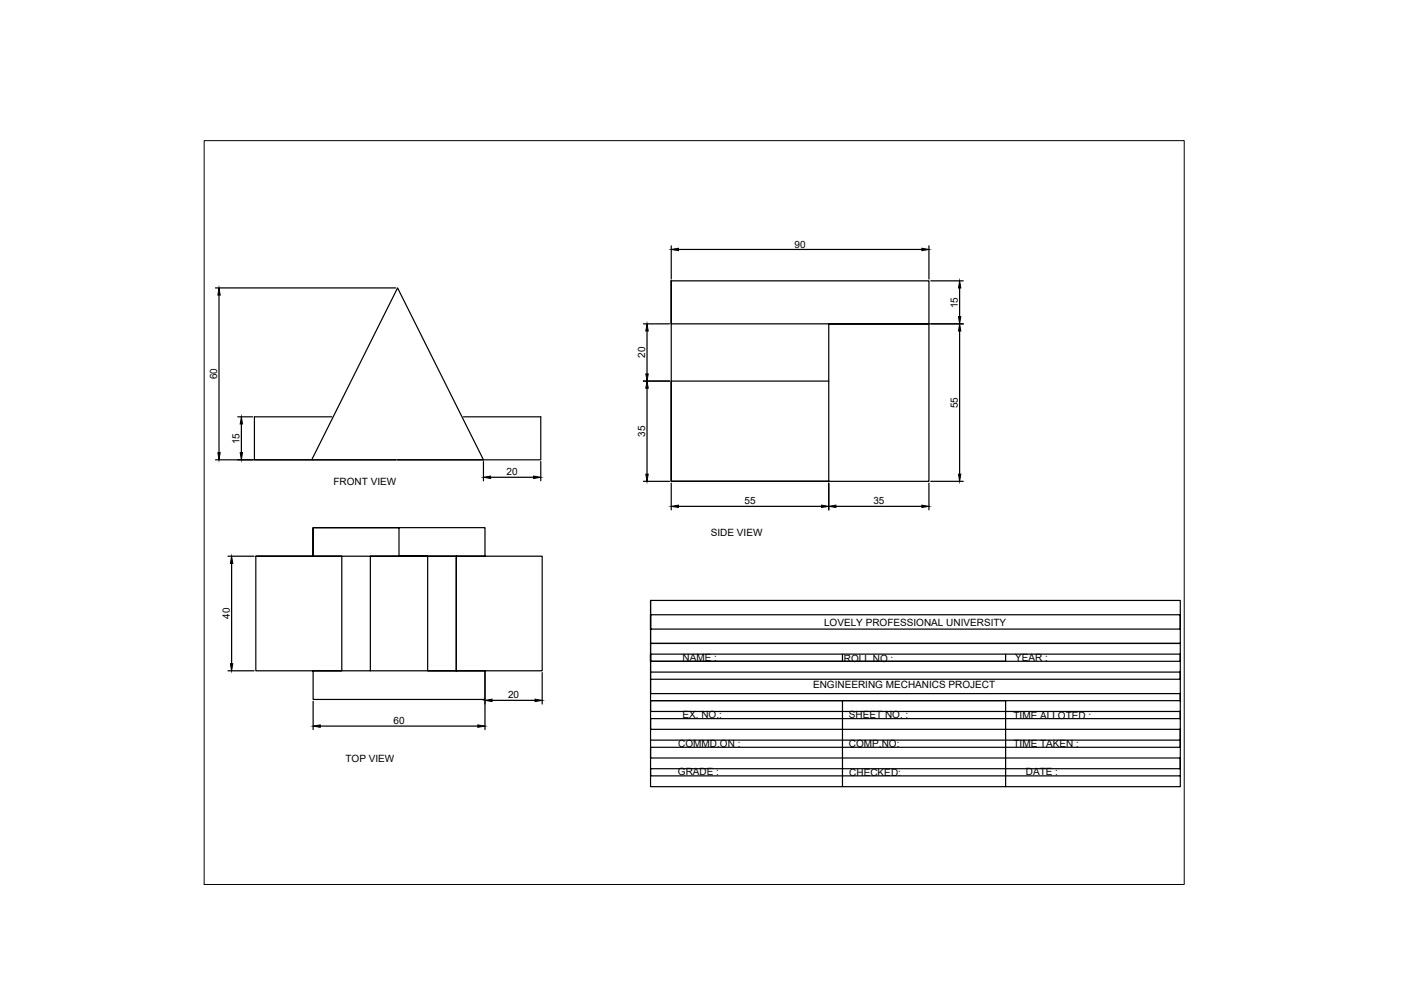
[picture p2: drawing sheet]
<svg xmlns="http://www.w3.org/2000/svg" width="297mm" height="210mm" viewBox="0 0 297 210" stroke-linecap="round" stroke-linejoin="round" font-family="sans-serif">
<!-- layer: 0 -->
<g fill="none" stroke="#000" stroke-width=".25">
<path d="M140.8 58.9h54.1v42h-54.1v-42v9h54.1h-21.1v33h-33v-21h33M140.8 51.5v7M142.3 52.3h51.1M194.9 51.5v7M195.2 58.9h6.9M45.2 60.4h37.8M45.9 61.9v33M135 67.9h5.4M135 79.9h5.4M135.7 69.4v9M195.2 67.9h6.9M201.3 60.4v6"/>
<path d="M201.3 69.4v30M45.2 96.4h37.8M49.9 87.4h3.1M50.6 88.9v6M65.4 96.4l18-36 18 36h-18M69.6 87.4h-16.2v9h60v-9h-16.2M101.4 96.8v4M113.4 96.8v4M135.7 81.4v18M47.8 116.6h5.5M48.6 118.1v21.1M53.7 116.6h12v-6h36v6h12v24.1h-12v6h-36v-6h-12v-24.1h12v-6h18v6h18h-36h6v24.1h-6h12v-24.1h12v24.1h12h-6v-24.1v24.1h-18"/>
<path d="M102.9 100.1h9M135 100.9h5.4M140.8 101.3v5.6M142.3 106.2h30M173.8 101.3v5.6M175.4 106.2h18M194.9 101.3v5.6M195.2 100.9h6.9M136.5 125.9h111.1v6v-3h-111.1v3h111.1v3h-111.1v-9v11.3h111.1v1.5h-111.1v2.2h111.1v-6h-111.1v7.5h111.1v-1.5v4.5h-111.1v-3v4.5h111.1v-1.5v3.8h-111.1v-2.3v3.8h111.1v-1.5v3.7h-111.1v-2.2v4.5h111.1v-2.3v2.3M136.5 137.2v1.5v-1.5v1.5h40.2v-1.5M211 137.2v1.5h-34.3M47.8 140.7h5.5"/>
<path d="M65.7 147.1v5.9M67.2 152.3h33M101.7 141v12M103.2 146.9h9M113.7 141v6.6M136.5 155.2v1.5h111.1v-1.5v3.7h-111.1v-2.2v4.5h111.1v-2.3v3.8h-111.1v-1.5v3.8h111.1v-2.3M136.5 146.9h40.2v18.1M136.5 140.9v1.5M176.7 146.9h34.3v18.1"/>
</g>
<g fill="#000" stroke="#000" stroke-width=".21">
<path d="M140.8 52.3l1.5-.2v.5zM193.4 52.1l1.5 .2-1.5 .3zM45.9 60.4l.3 1.5h-.5zM135.7 67.9l.3 1.5h-.5zM135.5 78.4h.5l-.3 1.5zM201.3 67.9l.3 1.5h-.5zM201.1 66.4h.5l-.3 1.5zM201.3 58.9l.3 1.5h-.5zM45.7 94.9h.5l-.3 1.5zM50.4 94.9h.5l-.3 1.5zM50.6 87.4l.3 1.5h-.5zM101.4 100.1l1.5-.3v.5z"/>
<path d="M111.9 99.8l1.5 .3-1.5 .2zM135.5 99.4h.5l-.3 1.5zM135.7 79.9l.3 1.5h-.5zM201.1 99.4h.5l-.3 1.5zM48.6 116.6l.2 1.5h-.5zM140.8 106.2l1.5-.3v.5zM172.3 105.9l1.5 .3-1.5 .2zM173.8 106.2l1.6-.3v.5zM193.4 105.9l1.5 .3-1.5 .2zM48.3 139.2h.5l-.2 1.5zM65.7 152.3l1.5-.3v.5zM100.2 152l1.5 .3-1.5 .2z"/>
<path d="M101.7 146.9l1.5-.3v.5zM112.2 146.6l1.5 .3-1.5 .2z"/>
</g>
<path d="M42.8 29.5h205.6v156h-205.6z" fill="none" stroke="#000" stroke-width=".21"/>
<g font-size="2.1">
<text x="166.7" y="51.9">90</text>
<text x="200.9" y="64.6" transform="rotate(-90 200.9 64.6)">15</text>
<text x="135.3" y="75.1" transform="rotate(-90 135.3 75.1)">20</text>
<text x="45.5" y="79.6" transform="rotate(-90 45.5 79.6)">60</text>
<text x="200.9" y="85.6" transform="rotate(-90 200.9 85.6)">55</text>
<text x="50.2" y="93.1" transform="rotate(-90 50.2 93.1)">15</text>
<text x="135.3" y="91.6" transform="rotate(-90 135.3 91.6)">35</text>
<text x="70" y="101.7">FRONT VIEW</text>
<text x="106.3" y="99.7">20</text>
<text x="156.2" y="105.8">55</text>
<text x="183.2" y="105.8">35</text>
<text x="149.1" y="112.5">SIDE VIEW</text>
<text x="48.2" y="129.8" transform="rotate(-90 48.2 129.8)">40</text>
<text x="172.9" y="131.2">LOVELY PROFESSIONAL UNIVERSITY</text>
<text x="143.2" y="138.7">NAME :</text>
<text x="177" y="138.7">ROLL NO :</text>
<text x="213" y="138.6">YEAR :</text>
<text x="106.6" y="146.5">20</text>
<text x="170.5" y="144.4">ENGINEERING MECHANICS PROJECT</text>
<text x="82.6" y="151.9">60</text>
<text x="143.2" y="150.6">EX. NO.:</text>
<text x="178.1" y="150.6">SHEET NO. :</text>
<text x="212.6" y="150.8">TIME ALLOTED :</text>
<text x="72.5" y="159.8">TOP VIEW</text>
<text x="142.3" y="156.6">COMMD.ON :</text>
<text x="178.1" y="156.7">COMP.NO:</text>
<text x="212.6" y="156.6">TIME TAKEN :</text>
<text x="142.2" y="162.6">GRADE :</text>
<text x="178.2" y="162.7">CHECKED:</text>
<text x="215.2" y="162.5">DATE :</text>
</g>
</svg>
